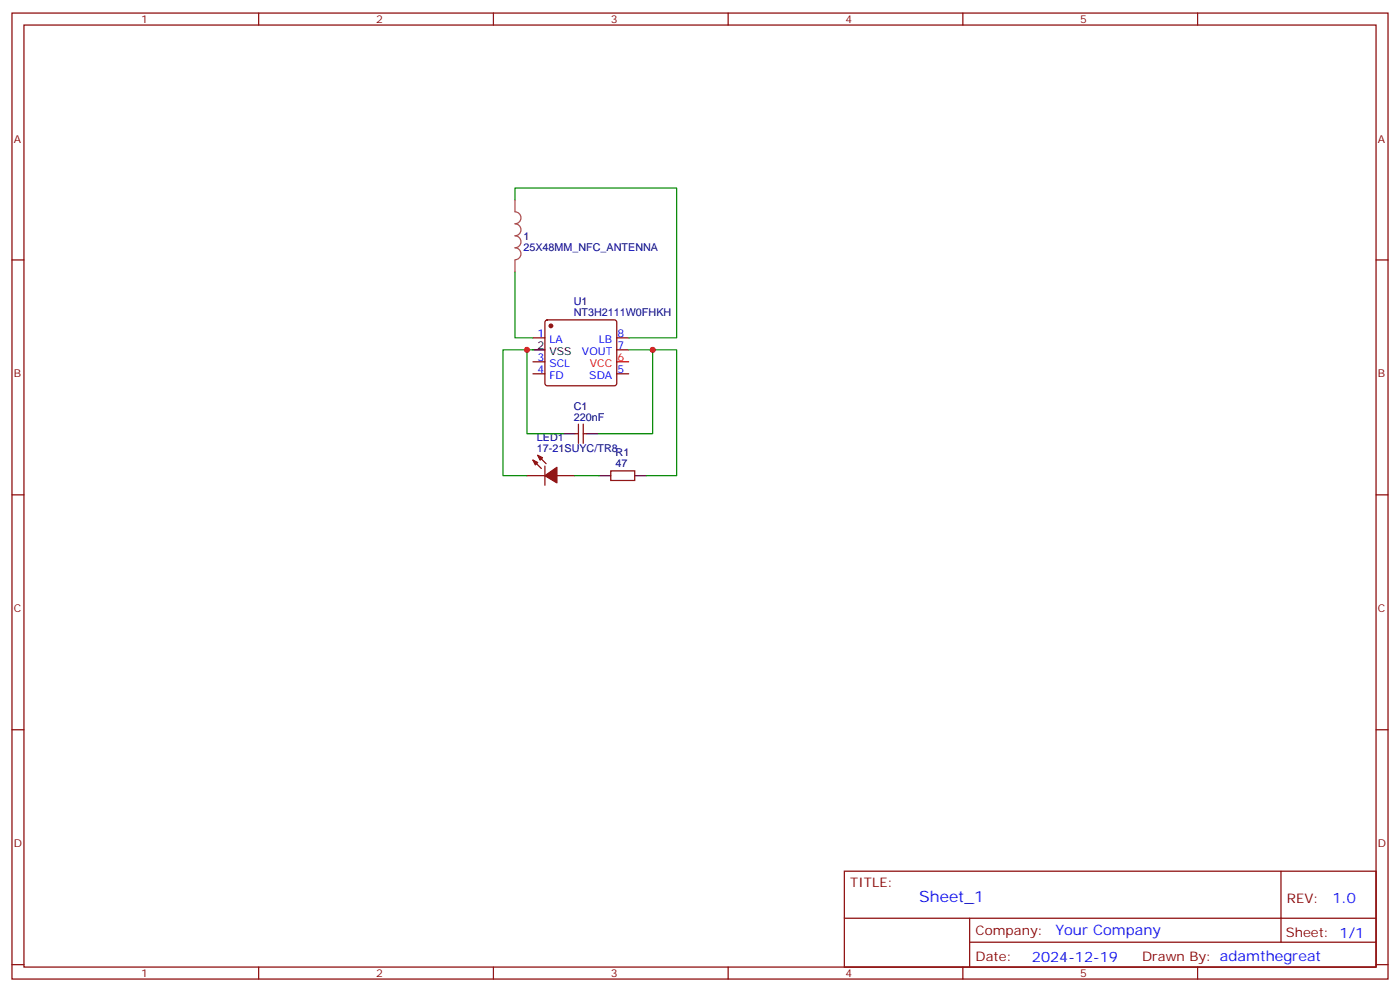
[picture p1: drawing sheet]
<svg xmlns="http://www.w3.org/2000/svg" width="412mm" height="292mm" viewBox="0 0 412 292" stroke-linecap="round" stroke-linejoin="round" font-family="sans-serif">
<g fill="none" stroke="#870000" stroke-width=".35">
<path d="M3.5 3.8h405.4v284.4h-405.4zM7.1 7.4h398.2v277.3h-398.2zM76.2 3.8v3.6M145.3 3.8v3.6M214.5 3.8v3.6M283.6 3.8v3.6M352.8 3.8v3.6M3.5 76.5h3.6M405.3 76.5h3.6M157 99.4h3.5M160.7 94.4l.5-.2h19.8l.5 .2 .2 .5v18l-.3 .5-.4 .2h-19.8l-.5-.3-.2-.4v-18zM181.7 99.4h3.5"/>
<path d="M157 110h3.5M157 106.5h3.5M181.7 103h3.5M181.7 110h3.5M157 135.4l2.5 2.5M158.4 134l2.5 2.5M160.5 137.2v5.6M169.3 127.7h1.1M170.4 124.8v5.7M171.8 124.8v5.7M171.8 127.7h1.1M179.9 138.6h7.1v2.8h-7.1z"/>
<path d="M3.5 145.7h3.6M155.2 140h5.3M164 140h5.3M405.3 145.7h3.6M3.5 214.8h3.6M405.3 214.8h3.6M248.7 256.4h156.6v28.3h-156.6zM377.3 256.5v20.8M248.7 270.3h156.5M285.6 277.3h119.6M285.6 270.3v14.1M3.5 284h3.6"/>
<path d="M76.2 284.7v3.5M145.3 284.7v3.5M214.5 284.7v3.5M283.6 284.7v3.5M352.8 284.7v3.5M405.3 284h3.6"/>
</g>
<path d="M181.7 106.5h3.5" fill="none" stroke="#f00" stroke-width=".35"/>
<path d="M157 103h3.5M165.8 127.7h3.5M172.9 127.7h3.5M176.4 140h3.5M187 140h3.5" fill="none" stroke="#000" stroke-width=".35"/>
<g fill="#870000" stroke="#870000" stroke-width=".35">
<path d="M157 135.4l1.4 .7-.7 .7z"/>
<path d="M158.4 134l1.4 .7-.7 .7z"/>
<path d="M160.5 140l3.5-2.5v4.6z"/>
<circle cx="162.3" cy="95.9" r=".53"/>
</g>
<path d="M151.7 58.9v3.5a1.76 1.76 0 0 1 1.8 1.7 1.76 1.76 0 0 1-1.8 1.8 1.76 1.76 0 0 1 1.8 1.7 1.76 1.76 0 0 1-1.8 1.8 1.76 1.76 0 0 1 1.8 1.8 1.76 1.76 0 0 1-1.8 1.7 1.76 1.76 0 0 1 1.8 1.8 1.76 1.76 0 0 1-1.8 1.8M151.7 76.6v3.4" fill="none" stroke="#a64a4a" stroke-width=".35"/>
<path d="M151.7 58.9v-3.5h47.6v44h-14.1M151.7 80v19.4h5.3M155.2 103v24.7h10.6M157 103h-8.8v37h7M185.2 103h14.1v37h-8.8M192.3 103v24.7h-15.9M169.3 140h7.1" fill="none" stroke="#008700" stroke-width=".35"/>
<g fill="#c00">
<circle cx="192.3" cy="103" r=".88"/>
<circle cx="155.2" cy="103" r=".88"/>
</g>
<text font-size="4.6" fill="#00f" x="270.8" y="265.5">Sheet_1</text>
<g font-size="4.2" fill="#00f">
<text x="392.5" y="265.7">1.0</text>
<text x="310.9" y="275.3">Your Company</text>
<text x="304" y="283.1">2024-12-19</text>
</g>
<g font-size="3.9" fill="#800">
<text x="250.5" y="261">TITLE:</text>
<text x="379.1" y="265.7">REV:</text>
<text x="287.4" y="275.2">Company:</text>
<text x="378.7" y="275.8">Sheet: 1/1</text>
<text x="287.4" y="282.9">Date:</text>
<text x="336.4" y="283">Drawn By: adamthegreat</text>
</g>
<g font-size="3.2" fill="#800">
<text x="41.6" y="6.8">1</text>
<text x="110.8" y="6.8">2</text>
<text x="179.9" y="6.8">3</text>
<text x="249.1" y="6.8">4</text>
<text x="318.2" y="6.8">5</text>
<text x="4.1" y="41.9">A</text>
<text x="405.9" y="41.9">A</text>
<text x="4.1" y="111.1">B</text>
<text x="405.9" y="111.1">B</text>
<text x="4.1" y="180.2">C</text>
<text x="405.9" y="180.2">C</text>
<text x="4.1" y="249.4">D</text>
<text x="405.9" y="249.4">D</text>
<text x="41.6" y="287.7">1</text>
<text x="110.8" y="287.7">2</text>
<text x="179.9" y="287.7">3</text>
<text x="249.1" y="287.7">4</text>
<text x="318.2" y="287.7">5</text>
</g>
<g font-size="3.2" fill="#000080">
<text x="154.2" y="70.5">1</text>
<text x="154.2" y="73.8">25X48MM_NFC_ANTENNA</text>
<text x="169" y="89.8">U1</text>
<text x="169" y="93.1">NT3H2111W0FHKH</text>
<text x="169" y="123.8">220nF</text>
<text x="169" y="120.5">C1</text>
<text x="158.2" y="129.7">LED1</text>
<text x="158.2" y="133">17-21SUYC/TR8</text>
<text x="181.3" y="137.5">47</text>
<text x="181.3" y="134.3">R1</text>
</g>
<g font-size="3.2" fill="#00f">
<text x="158.3" y="99.1">1</text>
<text x="161.8" y="100.9">LA</text>
<text x="176.4" y="100.9">LB</text>
<text x="181.9" y="99.1">8</text>
<text x="158.3" y="106.2">3</text>
<text x="161.8" y="107.9">SCL</text>
<text x="171.4" y="104.4">VOUT</text>
<text x="181.9" y="102.6">7</text>
<text x="158.3" y="109.7">4</text>
<text x="161.8" y="111.4">FD</text>
<text x="173.6" y="111.4">SDA</text>
<text x="181.9" y="109.7">5</text>
</g>
<g font-size="3.2">
<text x="158.3" y="102.6">2</text>
<text x="161.8" y="104.4">VSS</text>
</g>
<g font-size="3.2" fill="#f00">
<text x="173.8" y="107.9">VCC</text>
<text x="181.9" y="106.2">6</text>
</g>
</svg>
